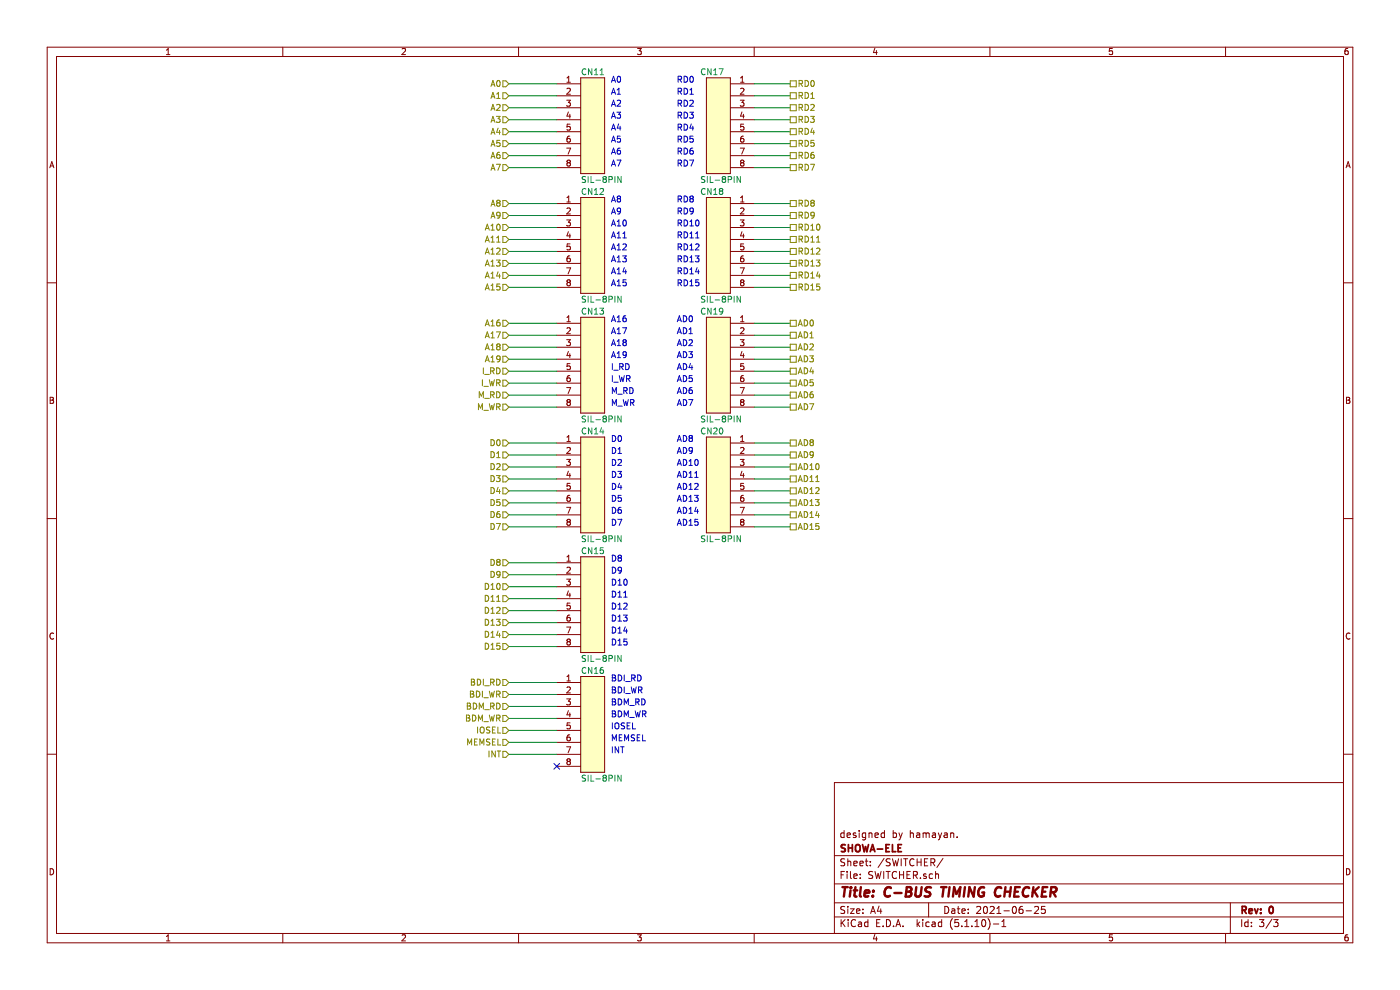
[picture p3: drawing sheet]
EESchema Schematic File Version 4
EELAYER 30 0
EELAYER END
$Descr A4 11693 8268
encoding utf-8
Sheet 3 3
Title "C-BUS TIMING CHECKER"
Date "2021-06-25"
Rev "0"
Comp "SHOWA-ELE"
Comment1 "designed by hamayan."
Comment2 ""
Comment3 ""
Comment4 ""
$EndDescr
Text HLabel 4250 700  0    50   Input ~ 0
A0
Text HLabel 4250 800  0    50   Input ~ 0
A1
Text HLabel 4250 900  0    50   Input ~ 0
A2
Text HLabel 4250 1000 0    50   Input ~ 0
A3
Text HLabel 4250 1100 0    50   Input ~ 0
A4
Text HLabel 4250 1200 0    50   Input ~ 0
A5
Text HLabel 4250 1300 0    50   Input ~ 0
A6
Text HLabel 4250 1400 0    50   Input ~ 0
A7
Text HLabel 4250 1700 0    50   Input ~ 0
A8
Text HLabel 4250 1800 0    50   Input ~ 0
A9
Text HLabel 4250 1900 0    50   Input ~ 0
A10
Text HLabel 4250 2000 0    50   Input ~ 0
A11
Text HLabel 4250 2100 0    50   Input ~ 0
A12
Text HLabel 4250 2200 0    50   Input ~ 0
A13
Text HLabel 4250 2300 0    50   Input ~ 0
A14
Text HLabel 4250 2400 0    50   Input ~ 0
A15
Text HLabel 4250 2700 0    50   Input ~ 0
A16
Text HLabel 4250 2800 0    50   Input ~ 0
A17
Text HLabel 4250 2900 0    50   Input ~ 0
A18
Text HLabel 4250 3000 0    50   Input ~ 0
A19
Text HLabel 4250 3700 0    50   Input ~ 0
D0
Text HLabel 4250 3800 0    50   Input ~ 0
D1
Text HLabel 4250 3900 0    50   Input ~ 0
D2
Text HLabel 4250 4000 0    50   Input ~ 0
D3
Text HLabel 4250 4100 0    50   Input ~ 0
D4
Text HLabel 4250 4200 0    50   Input ~ 0
D5
Text HLabel 4250 4300 0    50   Input ~ 0
D6
Text HLabel 4250 4400 0    50   Input ~ 0
D7
Text HLabel 4250 4700 0    50   Input ~ 0
D8
Text HLabel 4250 4800 0    50   Input ~ 0
D9
Text HLabel 4250 4900 0    50   Input ~ 0
D10
Text HLabel 4250 5000 0    50   Input ~ 0
D11
Text HLabel 4250 5100 0    50   Input ~ 0
D12
Text HLabel 4250 5200 0    50   Input ~ 0
D13
Text HLabel 4250 5300 0    50   Input ~ 0
D14
Text HLabel 4250 5400 0    50   Input ~ 0
D15
Text HLabel 4250 3100 0    50   Input ~ 0
I_RD
Text HLabel 4250 3200 0    50   Input ~ 0
I_WR
Text HLabel 4250 3300 0    50   Input ~ 0
M_RD
Text HLabel 4250 3400 0    50   Input ~ 0
M_WR
Text HLabel 4250 5700 0    50   Input ~ 0
BDI_RD
Text HLabel 4250 5800 0    50   Input ~ 0
BDI_WR
Text HLabel 4250 5900 0    50   Input ~ 0
BDM_RD
Text HLabel 4250 6000 0    50   Input ~ 0
BDM_WR
Text HLabel 4250 6100 0    50   Input ~ 0
IOSEL
Text HLabel 4250 6200 0    50   Input ~ 0
MEMSEL
Text HLabel 6600 700  2    50   UnSpc ~ 0
RD0
Text HLabel 6600 800  2    50   UnSpc ~ 0
RD1
Text HLabel 6600 900  2    50   UnSpc ~ 0
RD2
Text HLabel 6600 1000 2    50   UnSpc ~ 0
RD3
Text HLabel 6600 1100 2    50   UnSpc ~ 0
RD4
Text HLabel 6600 1200 2    50   UnSpc ~ 0
RD5
Text HLabel 6600 1300 2    50   UnSpc ~ 0
RD6
Text HLabel 6600 1400 2    50   UnSpc ~ 0
RD7
Text HLabel 6600 1700 2    50   UnSpc ~ 0
RD8
Text HLabel 6600 1800 2    50   UnSpc ~ 0
RD9
Text HLabel 6600 1900 2    50   UnSpc ~ 0
RD10
Text HLabel 6600 2000 2    50   UnSpc ~ 0
RD11
Text HLabel 6600 2100 2    50   UnSpc ~ 0
RD12
Text HLabel 6600 2200 2    50   UnSpc ~ 0
RD13
Text HLabel 6600 2300 2    50   UnSpc ~ 0
RD14
Text HLabel 6600 2400 2    50   UnSpc ~ 0
RD15
Wire Wire Line
	6300 800  6600 800 
Wire Wire Line
	6300 900  6600 900 
Wire Wire Line
	6300 1000 6600 1000
Wire Wire Line
	6300 1100 6600 1100
Wire Wire Line
	6300 1200 6600 1200
Wire Wire Line
	6300 1300 6600 1300
Wire Wire Line
	6300 1400 6600 1400
Text Notes 5650 700  0    50   ~ 0
RD0
Text Notes 5650 800  0    50   ~ 0
RD1
Text Notes 5650 900  0    50   ~ 0
RD2
Text Notes 5650 1000 0    50   ~ 0
RD3
Text Notes 5650 1100 0    50   ~ 0
RD4
Text Notes 5650 1200 0    50   ~ 0
RD5
Text Notes 5650 1300 0    50   ~ 0
RD6
Text Notes 5650 1400 0    50   ~ 0
RD7
$Comp
L connectors:8PIN CN18
U 1 1
P 6000 2050
F 0 "CN18" H 5950 2500 50  0000 L CNN
F 1 "SIL-8PIN" H 5800 1600 50  0000 L CNN
F 2 "footprint:Pin_Header_Straight_1x08_Pitch2.54mm" H 6000 2050 60  0001 C CNN
F 3 "" H 6000 2050 60  0001 C CNN
	1    6000 2050
	-1   0    0    -1  
$EndComp
Text Notes 5650 1700 0    50   ~ 0
RD8
Text Notes 5650 1800 0    50   ~ 0
RD9
Text Notes 5650 1900 0    50   ~ 0
RD10
Text Notes 5650 2000 0    50   ~ 0
RD11
Text Notes 5650 2100 0    50   ~ 0
RD12
Text Notes 5650 2200 0    50   ~ 0
RD13
Text Notes 5650 2300 0    50   ~ 0
RD14
Text Notes 5650 2400 0    50   ~ 0
RD15
Wire Wire Line
	6300 1700 6600 1700
Wire Wire Line
	6600 1800 6300 1800
Wire Wire Line
	6300 1900 6600 1900
Wire Wire Line
	6600 2000 6300 2000
Wire Wire Line
	6300 2100 6600 2100
Wire Wire Line
	6600 2200 6300 2200
Wire Wire Line
	6300 2300 6600 2300
Wire Wire Line
	6600 2400 6300 2400
$Comp
L connectors:8PIN CN11
U 1 1
P 4950 1050
F 0 "CN11" H 4850 1500 50  0000 L CNN
F 1 "SIL-8PIN" H 4850 600 50  0000 L CNN
F 2 "footprint:Pin_Header_Straight_1x08_Pitch2.54mm" H 4950 1050 60  0001 C CNN
F 3 "" H 4950 1050 60  0001 C CNN
	1    4950 1050
	1    0    0    -1  
$EndComp
$Comp
L connectors:8PIN CN12
U 1 1
P 4950 2050
F 0 "CN12" H 4850 2500 50  0000 L CNN
F 1 "SIL-8PIN" H 4850 1600 50  0000 L CNN
F 2 "footprint:Pin_Header_Straight_1x08_Pitch2.54mm" H 4950 2050 60  0001 C CNN
F 3 "" H 4950 2050 60  0001 C CNN
	1    4950 2050
	1    0    0    -1  
$EndComp
$Comp
L connectors:8PIN CN13
U 1 1
P 4950 3050
F 0 "CN13" H 4850 3500 50  0000 L CNN
F 1 "SIL-8PIN" H 4850 2600 50  0000 L CNN
F 2 "footprint:Pin_Header_Straight_1x08_Pitch2.54mm" H 4950 3050 60  0001 C CNN
F 3 "" H 4950 3050 60  0001 C CNN
	1    4950 3050
	1    0    0    -1  
$EndComp
$Comp
L connectors:8PIN CN14
U 1 1
P 4950 4050
F 0 "CN14" H 4850 4500 50  0000 L CNN
F 1 "SIL-8PIN" H 4850 3600 50  0000 L CNN
F 2 "footprint:Pin_Header_Straight_1x08_Pitch2.54mm" H 4950 4050 60  0001 C CNN
F 3 "" H 4950 4050 60  0001 C CNN
	1    4950 4050
	1    0    0    -1  
$EndComp
$Comp
L connectors:8PIN CN15
U 1 1
P 4950 5050
F 0 "CN15" H 4850 5500 50  0000 L CNN
F 1 "SIL-8PIN" H 4850 4600 50  0000 L CNN
F 2 "footprint:Pin_Header_Straight_1x08_Pitch2.54mm" H 4950 5050 60  0001 C CNN
F 3 "" H 4950 5050 60  0001 C CNN
	1    4950 5050
	1    0    0    -1  
$EndComp
Wire Wire Line
	4650 700  4250 700 
Wire Wire Line
	4250 800  4650 800 
Wire Wire Line
	4650 900  4250 900 
Wire Wire Line
	4250 1000 4650 1000
Wire Wire Line
	4650 1100 4250 1100
Wire Wire Line
	4250 1200 4650 1200
Wire Wire Line
	4650 1300 4250 1300
Wire Wire Line
	4650 1400 4250 1400
Wire Wire Line
	4650 1700 4250 1700
Wire Wire Line
	4250 1800 4650 1800
Wire Wire Line
	4650 1900 4250 1900
Wire Wire Line
	4250 2000 4650 2000
Wire Wire Line
	4650 2100 4250 2100
Wire Wire Line
	4250 2200 4650 2200
Wire Wire Line
	4650 2300 4250 2300
Wire Wire Line
	4250 2400 4650 2400
Wire Wire Line
	4650 2700 4250 2700
Wire Wire Line
	4250 2800 4650 2800
Wire Wire Line
	4650 2900 4250 2900
Wire Wire Line
	4250 3000 4650 3000
Wire Wire Line
	4650 3100 4250 3100
Wire Wire Line
	4250 3200 4650 3200
Wire Wire Line
	4650 3300 4250 3300
Wire Wire Line
	4250 3400 4650 3400
Wire Wire Line
	4650 3700 4250 3700
Wire Wire Line
	4250 3800 4650 3800
Wire Wire Line
	4650 3900 4250 3900
Wire Wire Line
	4250 4000 4650 4000
Wire Wire Line
	4650 4100 4250 4100
Wire Wire Line
	4250 4200 4650 4200
Wire Wire Line
	4650 4300 4250 4300
Wire Wire Line
	4250 4400 4650 4400
Wire Wire Line
	4650 4700 4250 4700
Wire Wire Line
	4250 4800 4650 4800
Wire Wire Line
	4650 4900 4250 4900
Wire Wire Line
	4250 5000 4650 5000
Wire Wire Line
	4650 5100 4250 5100
Wire Wire Line
	4250 5200 4650 5200
Wire Wire Line
	4650 5300 4250 5300
Wire Wire Line
	4250 5400 4650 5400
$Comp
L connectors:8PIN CN16
U 1 1
P 4950 6050
F 0 "CN16" H 4850 6500 50  0000 L CNN
F 1 "SIL-8PIN" H 4850 5600 50  0000 L CNN
F 2 "footprint:Pin_Header_Straight_1x08_Pitch2.54mm" H 4950 6050 60  0001 C CNN
F 3 "" H 4950 6050 60  0001 C CNN
	1    4950 6050
	1    0    0    -1  
$EndComp
NoConn ~ 4650 6400
Wire Wire Line
	4650 5700 4250 5700
Wire Wire Line
	4250 5800 4650 5800
Wire Wire Line
	4650 5900 4250 5900
Wire Wire Line
	4250 6000 4650 6000
Wire Wire Line
	4650 6100 4250 6100
Wire Wire Line
	4250 6200 4650 6200
Text Notes 5100 700  0    50   ~ 0
A0
Text Notes 5100 800  0    50   ~ 0
A1
Text Notes 5100 900  0    50   ~ 0
A2
Text Notes 5100 1000 0    50   ~ 0
A3
Text Notes 5100 1100 0    50   ~ 0
A4
Text Notes 5100 1200 0    50   ~ 0
A5
Text Notes 5100 1300 0    50   ~ 0
A6
Text Notes 5100 1400 0    50   ~ 0
A7
Text Notes 5100 1700 0    50   ~ 0
A8
Text Notes 5100 1800 0    50   ~ 0
A9
Text Notes 5100 1900 0    50   ~ 0
A10
Text Notes 5100 2000 0    50   ~ 0
A11
Text Notes 5100 2100 0    50   ~ 0
A12
Text Notes 5100 2200 0    50   ~ 0
A13
Text Notes 5100 2300 0    50   ~ 0
A14
Text Notes 5100 2400 0    50   ~ 0
A15
Text Notes 5100 2700 0    50   ~ 0
A16
Text Notes 5100 2800 0    50   ~ 0
A17
Text Notes 5100 2900 0    50   ~ 0
A18
Text Notes 5100 3000 0    50   ~ 0
A19
Text Notes 5100 3100 0    50   ~ 0
I_RD
Text Notes 5100 3200 0    50   ~ 0
I_WR
Text Notes 5100 3300 0    50   ~ 0
M_RD
Text Notes 5100 3400 0    50   ~ 0
M_WR
Text Notes 5100 3700 0    50   ~ 0
D0
Text Notes 5100 3800 0    50   ~ 0
D1
Text Notes 5100 3900 0    50   ~ 0
D2
Text Notes 5100 4000 0    50   ~ 0
D3
Text Notes 5100 4100 0    50   ~ 0
D4
Text Notes 5100 4200 0    50   ~ 0
D5
Text Notes 5100 4300 0    50   ~ 0
D6
Text Notes 5100 4400 0    50   ~ 0
D7
Text Notes 5100 4700 0    50   ~ 0
D8
Text Notes 5100 4800 0    50   ~ 0
D9
Text Notes 5100 4900 0    50   ~ 0
D10
Text Notes 5100 5000 0    50   ~ 0
D11
Text Notes 5100 5100 0    50   ~ 0
D12
Text Notes 5100 5200 0    50   ~ 0
D13
Text Notes 5100 5300 0    50   ~ 0
D14
Text Notes 5100 5400 0    50   ~ 0
D15
Text Notes 5100 5700 0    50   ~ 0
BDI_RD
Text Notes 5100 5800 0    50   ~ 0
BDI_WR
Text Notes 5100 5900 0    50   ~ 0
BDM_RD
Text Notes 5100 6000 0    50   ~ 0
BDM_WR
Text Notes 5100 6100 0    50   ~ 0
IOSEL
Text Notes 5100 6200 0    50   ~ 0
MEMSEL
$Comp
L connectors:8PIN CN17
U 1 1
P 6000 1050
F 0 "CN17" H 5950 1500 50  0000 L CNN
F 1 "SIL-8PIN" H 5800 600 50  0000 L CNN
F 2 "footprint:Pin_Header_Straight_1x08_Pitch2.54mm" H 6000 1050 60  0001 C CNN
F 3 "" H 6000 1050 60  0001 C CNN
	1    6000 1050
	-1   0    0    -1  
$EndComp
Wire Wire Line
	6600 700  6300 700 
Wire Wire Line
	4650 6300 4250 6300
Text HLabel 4250 6300 0    50   Input ~ 0
INT
Text Notes 5100 6300 0    50   ~ 0
INT
Text HLabel 6600 2700 2    50   UnSpc ~ 0
AD0
Text HLabel 6600 2800 2    50   UnSpc ~ 0
AD1
Text HLabel 6600 2900 2    50   UnSpc ~ 0
AD2
Text HLabel 6600 3000 2    50   UnSpc ~ 0
AD3
Text HLabel 6600 3100 2    50   UnSpc ~ 0
AD4
Text HLabel 6600 3200 2    50   UnSpc ~ 0
AD5
Text HLabel 6600 3300 2    50   UnSpc ~ 0
AD6
Text HLabel 6600 3400 2    50   UnSpc ~ 0
AD7
Text HLabel 6600 3700 2    50   UnSpc ~ 0
AD8
Text HLabel 6600 3800 2    50   UnSpc ~ 0
AD9
Text HLabel 6600 3900 2    50   UnSpc ~ 0
AD10
Text HLabel 6600 4000 2    50   UnSpc ~ 0
AD11
Text HLabel 6600 4100 2    50   UnSpc ~ 0
AD12
Text HLabel 6600 4200 2    50   UnSpc ~ 0
AD13
Text HLabel 6600 4300 2    50   UnSpc ~ 0
AD14
Text HLabel 6600 4400 2    50   UnSpc ~ 0
AD15
Wire Wire Line
	6300 2800 6600 2800
Wire Wire Line
	6300 2900 6600 2900
Wire Wire Line
	6300 3000 6600 3000
Wire Wire Line
	6300 3100 6600 3100
Wire Wire Line
	6300 3200 6600 3200
Wire Wire Line
	6300 3300 6600 3300
Wire Wire Line
	6300 3400 6600 3400
Text Notes 5650 2700 0    50   ~ 0
AD0
Text Notes 5650 2800 0    50   ~ 0
AD1
Text Notes 5650 2900 0    50   ~ 0
AD2
Text Notes 5650 3000 0    50   ~ 0
AD3
Text Notes 5650 3100 0    50   ~ 0
AD4
Text Notes 5650 3200 0    50   ~ 0
AD5
Text Notes 5650 3300 0    50   ~ 0
AD6
Text Notes 5650 3400 0    50   ~ 0
AD7
$Comp
L connectors:8PIN CN20
U 1 1
P 6000 4050
F 0 "CN20" H 5950 4500 50  0000 L CNN
F 1 "SIL-8PIN" H 5800 3600 50  0000 L CNN
F 2 "footprint:Pin_Header_Straight_1x08_Pitch2.54mm" H 6000 4050 60  0001 C CNN
F 3 "" H 6000 4050 60  0001 C CNN
	1    6000 4050
	-1   0    0    -1  
$EndComp
Text Notes 5650 3700 0    50   ~ 0
AD8
Text Notes 5650 3800 0    50   ~ 0
AD9
Text Notes 5650 3900 0    50   ~ 0
AD10
Text Notes 5650 4000 0    50   ~ 0
AD11
Text Notes 5650 4100 0    50   ~ 0
AD12
Text Notes 5650 4200 0    50   ~ 0
AD13
Text Notes 5650 4300 0    50   ~ 0
AD14
Text Notes 5650 4400 0    50   ~ 0
AD15
Wire Wire Line
	6300 3700 6600 3700
Wire Wire Line
	6600 3800 6300 3800
Wire Wire Line
	6300 3900 6600 3900
Wire Wire Line
	6600 4000 6300 4000
Wire Wire Line
	6300 4100 6600 4100
Wire Wire Line
	6600 4200 6300 4200
Wire Wire Line
	6300 4300 6600 4300
Wire Wire Line
	6600 4400 6300 4400
$Comp
L connectors:8PIN CN19
U 1 1
P 6000 3050
F 0 "CN19" H 5950 3500 50  0000 L CNN
F 1 "SIL-8PIN" H 5800 2600 50  0000 L CNN
F 2 "footprint:Pin_Header_Straight_1x08_Pitch2.54mm" H 6000 3050 60  0001 C CNN
F 3 "" H 6000 3050 60  0001 C CNN
	1    6000 3050
	-1   0    0    -1  
$EndComp
Wire Wire Line
	6600 2700 6300 2700
$EndSCHEMATC
